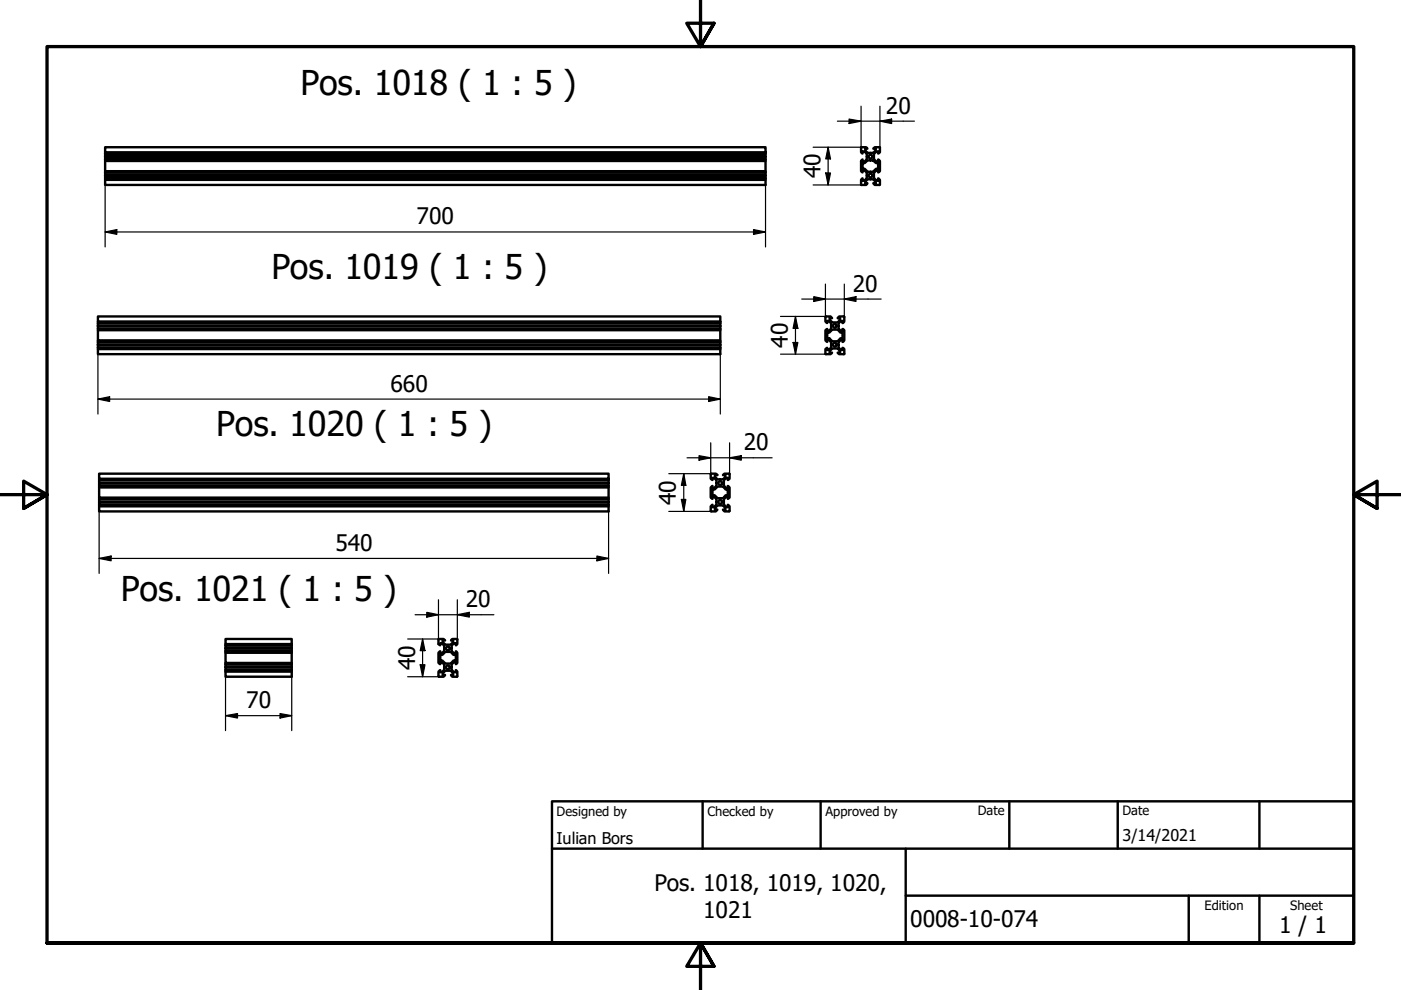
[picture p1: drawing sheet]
<svg xmlns="http://www.w3.org/2000/svg" width="297mm" height="210mm" viewBox="0 0 297 210" stroke-linecap="round" stroke-linejoin="round" font-family="sans-serif">
<!-- layer: Visible (ISO) -->
<g fill="none" stroke="#000" stroke-width=".51">
<path d="M22.3 32.3v.2h140M22.3 32.5l140 .1M22.3 32.6v.6h140h-140h140M22.3 33.2v.6h140M22.3 33.8h140M22.3 33.8v.3h140M22.3 34.1v2.2h140M22.3 36.3v.2h140M22.3 36.5l140 .1M22.3 36.6v.6h140h-140h140M22.3 37.2v.6h140M22.3 37.8h140"/>
<path d="M22.3 37.8v.3h140M162.3 32.3h-140v-1.1h140v8h-140v-1.1M182.6 31.3v1l.3 .2v-.4h.4l.5 .5v.6v.6l-.5 .5h-.4v-.5l-.3 .3v2.2l.3 .2v-.4h.4l.5 .5v.6v.6l-.5 .5h-.4v-.5l-.3 .3v1M182.6 39.1l.1 .1M182.6 31.2h1l.3 .3h-.4v.4l.5 .5 .5 .1 .6-.1 .6-.5v-.4h-.5l.3-.3h.9M182.6 39.2h1l.3-.4h-.4v-.3l.5-.5 .5-.1 .6 .1 .6 .5v.3h-.5l.3 .4h.9M182.7 31.2l-.1 .1M182.9 34.6h.4l.7-.6h1.1l.6 .6h.5v1.2h-.5l-.6 .6h-1.1l-.7-.6h-.4zM186.5 31.2l.1 .1M186.6 39.1l-.1 .1M186.6 31.3v1l-.4 .2v-.4h-.3l-.6 .5v1.2l.6 .5h.3v-.5l.4 .3v2.2l-.4 .2v-.4h-.3l-.6 .5v1.2l.6 .5h.3v-.5l.4 .3v1M20.8 68.2v.3h131.9"/>
<path d="M20.8 68.5l131.9 .1M20.8 68.6v.5h131.9M20.8 69.1h131.9M20.8 69.1l131.9 .1M20.8 69.2v.5h131.9M20.8 69.7l131.9 .1M20.8 69.8v.2h131.9M20.8 70v2.2h131.9M20.8 72.2v.3h131.9M20.8 72.5l131.9 .1M20.8 72.6v.5h131.9M20.8 73.1h131.9"/>
<path d="M20.8 73.1l131.9 .1M20.8 73.2v.5h131.9M20.8 73.7l131.9 .1M20.8 73.8v.2h131.9M152.7 68.2h-131.9v-1.1h131.9v8h-131.9v-1.1M175 75l.1 .1M175.1 67.1l-.1 1.1 .4 .3v-.5h.3l.5 .6 .1 .5-.1 .6-.5 .5h-.3v-.4l-.4 .2v2.2l.4 .3v-.5h.3l.5 .6 .1 .5-.1 .6-.5 .5h-.3v-.4l-.4 .2v1M175.1 67.1h1l.3 .4h-.5v.3l.6 .6h1.1l.5-.6v-.3h-.5l.3-.4h1M175.1 75.1h1l.3-.3h-.5v-.3l.6-.6h1.1l.5 .6v.3h-.5l.3 .3h1M175.4 70.5h.4l.7-.6h1.1l.6 .6h.4v1.2h-.4l-.6 .7h-1.1l-.7-.7h-.4zM178.9 67.1l.1 1.1-.4 .3v-.5h-.3l-.5 .6-.1 .5 .1 .6 .5 .5h.3v-.4l.4 .2v2.2l-.4 .3v-.5h-.3l-.5 .6-.1 .5 .1 .6 .5 .5h.3v-.4l.4 .2v1M179 75l-.1 .1"/>
<path d="M21 101.5v.3h108M21 101.8h108M21 101.8v.6h108l-108 .1h108M21 102.5v.5h108M21 103h108M21 103v.3h108M21 103.3v2.2h108M21 105.5v.3h108M21 105.8h108M21 105.8v.6h108l-108 .1h108M21 106.5v.5h108M21 107h108"/>
<path d="M21 107v.4h108M129 101.5h-108v-1.1h108v8h-108v-1M150.7 108.3l1.1 .1 .3-.4h-.5v-.3l.5-.5h1.2l.5 .5v.3l-.5 .1 .3 .3h1M150.7 100.5v1l.4 .3v-.5h.3l.5 .5 .1 .6-.1 .6-.5 .5h-.3v-.5l-.4 .3v2.2l.4 .3v-.5h.3l.5 .5 .1 .6-.1 .6-.5 .5h-.3v-.5l-.4 .4v.9M151.1 103.8h.4l.6-.6h1.2l.6 .6h.4v1.2h-.4l-.6 .6h-1.2l-.6-.6h-.4zM154.6 100.4h-1l-.3 .3h.5v.4l-.5 .5-.6 .1-.6-.1-.5-.5v-.4h.5l-.3-.3-1.1 .1M154.6 100.4l.1 .1M154.7 100.5v1l-.4 .3v-.5h-.3l-.5 .5-.1 .6 .1 .6 .5 .5h.3v-.5l.4 .3v2.2l-.4 .3v-.5h-.3l-.5 .5-.1 .6 .1 .6 .5 .5h.3v-.5l.4 .4v.9M154.7 108.3l-.1 .1M47.8 136.6v.2h14M47.8 136.8l14 .1M47.8 136.9v.5h14"/>
<path d="M47.8 137.4h14M47.8 137.4l14 .1M47.8 137.5v.5h14M47.8 138l14 .1M47.8 138.1v.3h14M47.8 138.4v2.2h14M61.8 136.6h-14v-1.1h14v8h-14v-1.1M93 135.6l1-.1 .4 .3h-.5v.3l.5 .6h1.2l.5-.6v-.3h-.5l.3-.3 1.1 .1M93 135.5v1.1l.3 .2v-.4h.4l.5 .5v.5v.6l-.5 .5h-.4v-.4l-.3 .3v2.2l.3 .2v-.4h.4l.5 .5v.5v.6l-.5 .5h-.4v-.4l-.3 .3v1l.1 .1h.9l.4-.4h-.5v-.3l.5-.6h1.2l.5 .6v.3h-.5l.3 .4h1l.1-1.1-.4-.3v.4h-.3l-.5-.5-.1-.6 .1-.5 .5-.5h.3v.4l.4-.2v-2.2l-.4-.3v.4h-.3l-.5-.5-.1-.6 .1-.5 .5-.5h.3v.4l.4-.2v-1.1M93.3 138.8h.5l.6-.6h1.2l.5 .6h.5v1.3h-.5l-.5 .6h-1.2l-.6-.6h-.5zM47.8 140.6v.2h14M47.8 140.8l14 .1"/>
<path d="M47.8 140.9v.5h14M47.8 141.4h14M47.8 141.4l14 .1M47.8 141.5v.5h14M47.8 142l14 .1M47.8 142.1v.3h14"/>
<circle cx="184.6" cy="37.2" r=".41"/>
<circle cx="184.6" cy="33.2" r=".41"/>
<circle cx="177" cy="73.1" r=".41"/>
<circle cx="177" cy="69.1" r=".41"/>
<circle cx="152.7" cy="102.4" r=".41"/>
<circle cx="152.7" cy="106.4" r=".41"/>
<circle cx="95" cy="137.5" r=".41"/>
<circle cx="95" cy="141.5" r=".41"/>
</g>
<!-- layer: Border (ISO) -->
<path d="M148.5 -.1v10l-2.9-5h5.8l-2.9 5 2.9-5M0 104.9h10l-5-2.9v5.8l5-2.9-5 2.9M297 104.9h-10l5-2.9v5.8l-5-2.9 5 2.9M10 199.9v-190h277v190h-277h277M151.4 204.9l-2.9-5 2.9 5h-5.8l2.9-5v10" fill="none" stroke="#000" stroke-width=".7"/>
<!-- layer: Title (ISO) -->
<path d="M117 169.9h170v30h-170zM117 179.9h170M149 169.9v10M174 169.9v10M192 179.9v20M214 169.9v10M237 169.9v10M267 169.9v10M192 189.9h95M252 189.9v10M267 189.9v10" fill="none" stroke="#000" stroke-width=".51"/>
<!-- layer: Dimension (ISO) -->
<g fill="none" stroke="#000" stroke-width=".25">
<path d="M22.3 39.2v13.2M162.3 39.2v13.2M172.4 39.2h10.2M172.4 31.2h10.2M175.1 36.7h1l-.5 2.5zM175.6 31.2l.5 2.5h-1zM175.6 31.2v8M177.5 25.7h16.4M180 25.2l2.6 .5-2.6 .5zM182.6 22.5v8.8M186.6 25.7l2.4-.5v1zM186.6 22.5v8.8"/>
<path d="M22.3 49.2l2.5-.5v1zM22.3 49.2h140M159.8 48.7l2.5 .5-2.5 .5zM20.8 75.1v12.7M152.7 75.1v12.7M165.5 67.1h9.6M165.5 75.1h9.6M168.1 72.6h1.1l-.5 2.5zM168.7 67.1l.5 2.5h-1.1zM168.7 67.1v8M170 63.4h16.8M172.5 62.9l2.5 .5-2.5 .5z"/>
<path d="M175 60.2v7M179 63.4l2.5-.5v1zM179 60.2v7M20.8 84.6l2.4-.5v1zM20.8 84.6h131.9M145.7 97.1h18M148.2 96.6l2.5 .5-2.5 .5zM150.2 84.1l2.5 .5-2.5 .5zM150.7 93.9v6.6M154.7 97.1l2.5-.5v1zM154.7 93.9v6.6M21 118.4l2.6-.5v1z"/>
<path d="M21 118.4h108M21 108.4v13.2M126.6 117.9l2.4 .5-2.4 .5zM129 108.4v13.2M141.8 100.4h9M141.8 108.4h9M144.5 105.9h.9l-.4 2.5zM145 100.4l.4 2.5h-.9zM145 100.4v8M86.4 135.5h6.7M88 130.3h16.7M89.6 135.5l.5 2.5h-1z"/>
<path d="M89.6 135.5v8M90.5 129.8l2.5 .5-2.5 .5zM93 127.2v8.3M97 130.3l2.5-.5v1zM97 127.2v8.3M47.8 151.7l2.6-.4v.9zM47.8 151.7h14M47.8 140.6v14.3M59.4 151.3l2.4 .4-2.4 .5zM61.8 140.6v14.3M86.4 143.5h6.7M89.1 140.9h1l-.5 2.6z"/>
</g>
<g fill="#000">
<path d="M175.1 36.7h1l-.5 2.5z" fill-rule="evenodd"/>
<path d="M175.6 31.2l.5 2.5h-1z" fill-rule="evenodd"/>
<path d="M180 25.2l2.6 .5-2.6 .5z" fill-rule="evenodd"/>
<path d="M186.6 25.7l2.4-.5v1z" fill-rule="evenodd"/>
<path d="M22.3 49.2l2.5-.5v1z" fill-rule="evenodd"/>
<path d="M159.8 48.7l2.5 .5-2.5 .5z" fill-rule="evenodd"/>
<path d="M168.1 72.6h1.1l-.5 2.5z" fill-rule="evenodd"/>
<path d="M168.7 67.1l.5 2.5h-1.1z" fill-rule="evenodd"/>
<path d="M172.5 62.9l2.5 .5-2.5 .5z" fill-rule="evenodd"/>
<path d="M179 63.4l2.5-.5v1z" fill-rule="evenodd"/>
<path d="M20.8 84.6l2.4-.5v1z" fill-rule="evenodd"/>
<path d="M148.2 96.6l2.5 .5-2.5 .5z" fill-rule="evenodd"/>
<path d="M150.2 84.1l2.5 .5-2.5 .5z" fill-rule="evenodd"/>
<path d="M154.7 97.1l2.5-.5v1z" fill-rule="evenodd"/>
<path d="M21 118.4l2.6-.5v1z" fill-rule="evenodd"/>
<path d="M126.6 117.9l2.4 .5-2.4 .5z" fill-rule="evenodd"/>
<path d="M144.5 105.9h.9l-.4 2.5z" fill-rule="evenodd"/>
<path d="M145 100.4l.4 2.5h-.9z" fill-rule="evenodd"/>
<path d="M89.6 135.5l.5 2.5h-1z" fill-rule="evenodd"/>
<path d="M90.5 129.8l2.5 .5-2.5 .5z" fill-rule="evenodd"/>
<path d="M97 130.3l2.5-.5v1z" fill-rule="evenodd"/>
<path d="M47.8 151.7l2.6-.4v.9z" fill-rule="evenodd"/>
<path d="M59.4 151.3l2.4 .4-2.4 .5z" fill-rule="evenodd"/>
<path d="M89.1 140.9h1l-.5 2.6z" fill-rule="evenodd"/>
</g>
<g font-size="7.2">
<text x="63.7" y="20.1">Pos. 1018 ( 1 : 5 )</text>
<text x="57.5" y="59.2">Pos. 1019 ( 1 : 5 )</text>
<text x="45.8" y="92.5">Pos. 1020 ( 1 : 5 )</text>
<text x="25.7" y="127.5">Pos. 1021 ( 1 : 5 )</text>
</g>
<g font-size="4.8">
<text x="187.8" y="24.1">20</text>
<text x="174" y="37.8" transform="rotate(-90 174 37.8)">40</text>
<text x="88.3" y="47.6">700</text>
<text x="180.8" y="61.8">20</text>
<text x="167.1" y="73.8" transform="rotate(-90 167.1 73.8)">40</text>
<text x="82.8" y="83">660</text>
<text x="157.7" y="95.5">20</text>
<text x="143.3" y="107" transform="rotate(-90 143.3 107)">40</text>
<text x="71.1" y="116.8">540</text>
<text x="98.7" y="128.7">20</text>
<text x="88" y="142.1" transform="rotate(-90 88 142.1)">40</text>
<text x="52.2" y="150.1">70</text>
<text x="138.7" y="188.8">Pos. 1018, 1019, 1020,</text>
<text x="149.1" y="194.6">1021</text>
<text x="193" y="196.6">0008-10-074</text>
<text x="271.2" y="197.8">1 / 1</text>
</g>
<g font-size="3.4">
<text x="118" y="178.9">Iulian Bors</text>
<text x="238" y="178.3">3/14/2021</text>
</g>
<g font-size="2.7">
<text x="118" y="173">Designed by</text>
<text x="150" y="173">Checked by</text>
<text x="175" y="173">Approved by</text>
<text x="207.3" y="172.9">Date</text>
<text x="238" y="172.9">Date</text>
<text x="255.4" y="193">Edition</text>
<text x="273.6" y="193">Sheet</text>
</g>
</svg>
